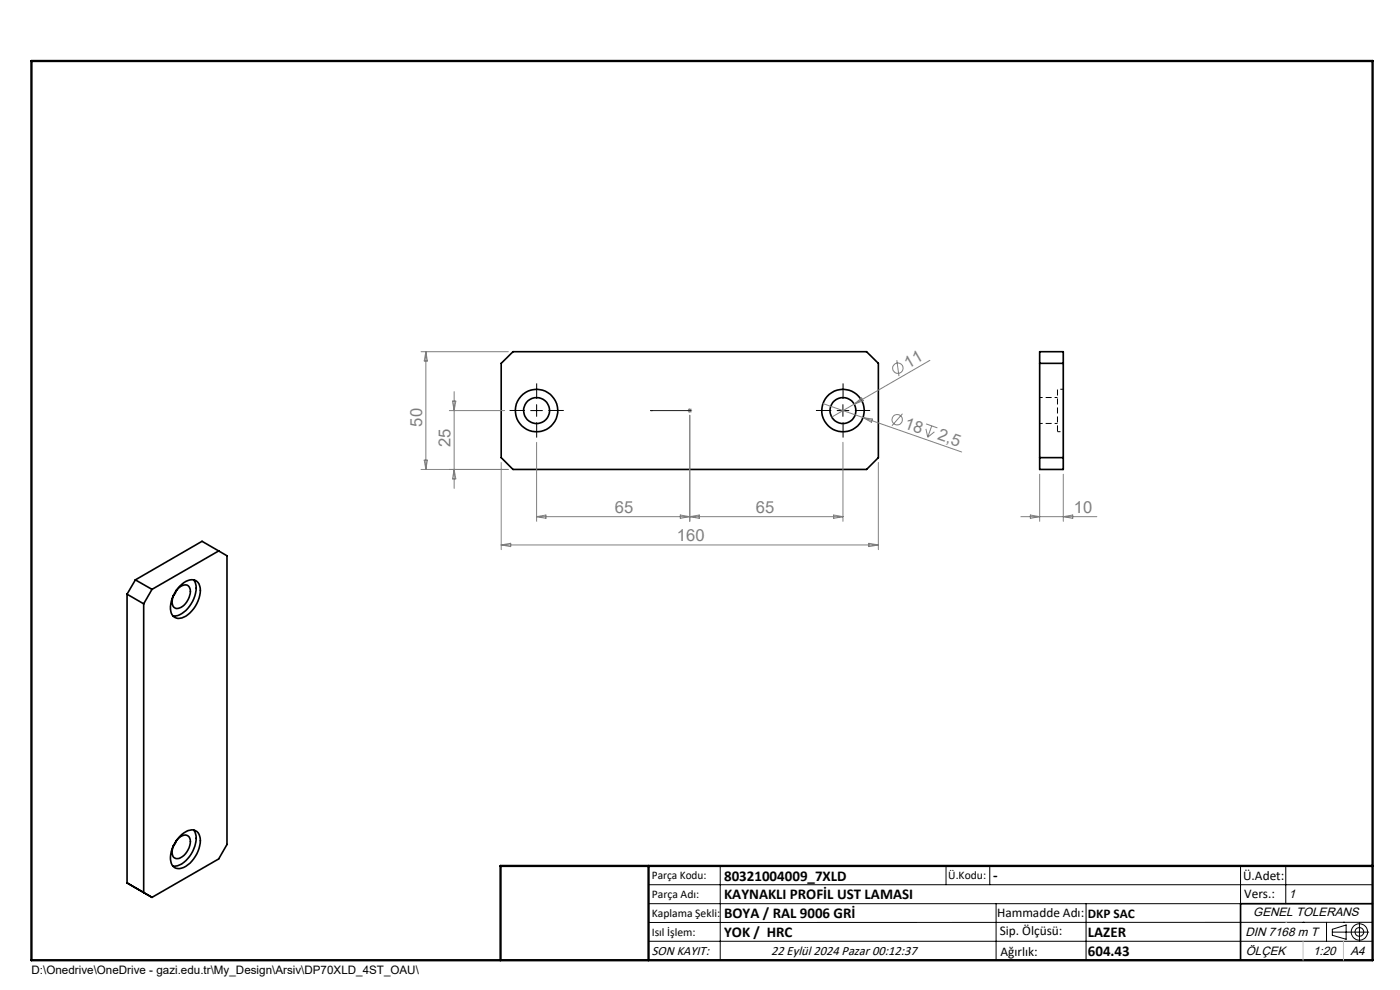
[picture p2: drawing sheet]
<svg xmlns="http://www.w3.org/2000/svg" width="297mm" height="210mm" viewBox="0 0 297 210" stroke-linecap="round" stroke-linejoin="round" font-family="sans-serif">
<g fill="none" stroke="#000" stroke-width=".35">
<path d="M106.3 77.1l2.5-2.5h75l2.5 2.5v20l-2.5 2.5h-75l-2.5-2.5zM220.6 74.6h5v25h-5zM220.6 77.1h5M220.6 97.1h5M46.4 116.9l-14.2 8.1M27 126l3.5 2.1M28.7 123l14.2-8.2 5.3 3.1v61.2l-1.8 3.1-14.2 8.2-5.2-3.1v-61.3M28.7 123l-1.7 3M28.7 123l3.5 2M30.5 128.1v61.2M32.2 125l-1.7 3.1M37.3 125.4a2.24 2.24 0 0 1 2.6-1.2 2.94 2.94 0 0 1-.5 3.8 1.81 1.81 0 0 1-2.5 .8l-.4-.9 .3-1.7"/>
<path d="M37.5 125.2l-.7 1.2M38.1 124.3a2.93 2.93 0 0 1 3.7-1 3.3 3.3 0 0 1 .4 3.6 5.6 5.6 0 0 1-4.5 4.3 2.06 2.06 0 0 1-1.5-2.6 7.3 7.3 0 0 1 1.9-4.3zM41.1 123a4.3 4.3 0 0 1-.2 4.5 5.5 5.5 0 0 1-3.6 3.2l-.6-.1M37.3 178.4a2.4 2.4 0 0 1 2.4-1.2 1.9 1.9 0 0 1 .4 2.6 3.2 3.2 0 0 1-2.7 2.3 1.74 1.74 0 0 1-.7-2.4l.1-.4M37.5 178.3l-.7 1.2M38.6 177a2.47 2.47 0 0 1 3.4-.4 4.8 4.8 0 0 1-.5 5 4.2 4.2 0 0 1-4.1 2.6 2.45 2.45 0 0 1-1.2-3 7.4 7.4 0 0 1 2.4-4.2zM41.1 176.1a4.3 4.3 0 0 1-.2 4.5 4.9 4.9 0 0 1-4.2 3.1M291.2 191.7h-28v12"/>
<circle cx="113.8" cy="87.1" r="4.5"/>
<circle cx="113.8" cy="87.1" r="2.74"/>
<circle cx="178.8" cy="87.1" r="2.76"/>
<circle cx="178.8" cy="87.1" r="4.5"/>
</g>
<path d="M224.3 82.6v9" fill="none" stroke="#000" stroke-width=".21" stroke-dasharray="1.3 .6" stroke-dashoffset="-.1" stroke-linecap="butt"/>
<path d="M224.3 91.6h1.3M225.6 82.6h-1.3" fill="none" stroke="#000" stroke-width=".21" stroke-dasharray="1.3 .6" stroke-dashoffset=".6" stroke-linecap="butt"/>
<path d="M220.6 89.8h3.7M224.3 84.3h-3.7" fill="none" stroke="#000" stroke-width=".21" stroke-dasharray="1.3 .6" stroke-dashoffset=".7" stroke-linecap="butt"/>
<g fill="none" stroke="#808080" stroke-width=".21">
<path d="M89.3 74.6h18.5M90.3 74.6v25M90.3 74.6l.4 2h-.7zM190.3 76.4l.4 3.4M197.3 76.4l-16.1 9.3M89.3 99.6h18.5M90 97.6h.7l-.4 2zM95.3 87.1h11.8M96 85.1h.7l-.4 2zM96.3 83.1v20.5M96.3 99.6l.4 2h-.7zM106.3 98.1v18.5"/>
<path d="M113.8 93.8v16.8M145.8 87.1h1M146 86.7l.7 .7M146.3 88.1v22.5M146.3 86.6v1M146.7 86.7l-.7 .7M174.6 85.6l29.4 10.3M178.8 93.8v16.8M181.2 85.7l-4.7 2.8M181.2 85.7l1.6-1.3 .3 .6zM183.1 88.6l2 .3-.2 .7zM186.3 98.1v18.5"/>
<path d="M191.5 87.8l-2.3 2.5M196.4 91l.4 1.7M196.5 89.9l2.4 .9M197.7 90.3l-.9 2.4M198.2 91.6l-1.4 1.1M106.3 115.6h80M106.3 115.6l2-.4v.7zM113.8 109.6h65M113.8 109.6l2-.4v.8zM144.3 109.2l4 .8v-.8l-4 .8zM176.8 109.2l2 .4-2 .4zM184.3 115.2l2 .4-2 .3z"/>
<path d="M216.6 109.6h16.1M218.6 109.2l2 .4-2 .4zM220.6 100.6v10M225.6 100.6v10M225.6 109.6l2-.4v.8z"/>
<circle cx="190.5" cy="78.1" r="1.11"/>
<circle cx="190.3" cy="89" r="1.1"/>
</g>
<g fill="none" stroke="#000" stroke-width=".21">
<path d="M112.6 87.1h2.5M113.8 85.8v2.5M177.6 87.1h2.5M178.8 85.8v2.5M137.6 187.7h153.6M137.6 191.7h153.6M137.6 199.7h153.6M152.8 183.7v20M200.7 183.7v4M210 183.7v4M211.3 191.7v12M230.4 191.7v12"/>
<path d="M263.2 183.7v20M272.8 183.7v8M276.4 195.6h.1M281.4 195.6v4.1M282.6 197.7h7.8M282.6 197.1l3-.9v3l-3-.8zM285 195.6h.1M288.4 195.8v3.8M291.2 195.6l-153.6 .1"/>
<circle cx="288.4" cy="197.7" r="1.74"/>
<circle cx="288.4" cy="197.7" r=".93"/>
</g>
<path d="M138 87.1h.4h-.4M138 87.1h8.3M146.2 87.1h.2zM146.3 87.1h.1" fill="none" stroke="#00f" stroke-width=".21"/>
<path d="M111.3 87.1h-3.2M113.8 89.6v3.2M113.8 84.6v-3.3M116.3 87.1h3.3M176.3 87.1h-3.2M178.8 89.6v3.2M178.8 84.6v-3.3M181.3 87.1h3.3" fill="none" stroke="#000" stroke-width=".21" stroke-dasharray="15.2 1.3 1.3 1.3" stroke-linecap="butt"/>
<path d="M106.2 203.7h185" fill="none" stroke="#000" stroke-width=".25"/>
<path d="M6.7 12.9h284.5v190.8h-284.5zM137.6 183.7v20M291.2 183.7h-185v20" fill="none" stroke="#000" stroke-width=".5"/>
<path d="M272.8 195.6h.1M276.4 199.7v4M285 199.7v4" fill="none" stroke="#c0c0c0" stroke-width=".21"/>
<path d="M146.2 87.1h.2zM138 87.1h.4z" fill="#00f"/>
<g font-size="3.5" fill="#808080">
<text x="192.7" y="78.2" transform="rotate(-30 192.7 78.2)">11</text>
<text x="89.6" y="90.5" transform="rotate(-90 89.6 90.5)">50</text>
<text x="95.6" y="94.9" transform="rotate(-90 95.6 94.9)">25</text>
<text x="191.7" y="90.7" transform="rotate(19 191.7 90.7)">18</text>
<text x="198.7" y="93.2" transform="rotate(19 198.7 93.2)">2,5</text>
<text x="130.4" y="108.8">65</text>
<text x="160.4" y="108.8">65</text>
<text x="227.8" y="108.8">10</text>
<text x="143.6" y="114.8">160</text>
</g>
<g font-size="3.2">
<text x="153.6" y="186.8">80321004009_7XLD</text>
<text x="153.6" y="190.8">KAYNAKLI PROFİL UST LAMASI</text>
<text x="210.7" y="186.6">-</text>
<text x="153.6" y="194.8">BOYA / RAL 9006 GRİ</text>
<text x="153.6" y="198.8">YOK / HRC</text>
<text x="230.8" y="198.7">LAZER</text>
<text x="230.8" y="202.8">604.43</text>
</g>
<g font-size="2.8">
<text x="263.7" y="186.7">Ü.Adet:</text>
<text x="263.9" y="190.5">Vers.:</text>
<text x="211.5" y="194.5">Hammadde Adı:</text>
<text x="230.8" y="194.7">DKP SAC</text>
<text x="138.3" y="202.6">SON KAYIT:</text>
<text x="163.6" y="202.6">22 Eylül 2024 Pazar 00:12:37</text>
<text x="212.1" y="198.4">Sip. Ölçüsü:</text>
<text x="212.2" y="202.7">Ağırlık:</text>
</g>
<g font-size="2.6">
<text x="273.4" y="190.4">1</text>
<text x="265.9" y="194.4">GENEL TOLERANS</text>
<text x="264.2" y="198.5">DIN 7168 m T</text>
<text x="264.3" y="202.6">ÖLÇEK</text>
<text x="278.5" y="202.6">1:20</text>
<text x="286.5" y="202.6">A4</text>
</g>
<g font-size="2.5">
<text x="138.3" y="186.4">Parça Kodu:</text>
<text x="138.3" y="190.5">Parça Adı:</text>
<text x="201.2" y="186.5">Ü.Kodu:</text>
<text x="138.3" y="194.5">Kaplama Şekli:</text>
<text x="138.3" y="198.6">Isıl İşlem:</text>
<text x="6.7" y="206.7">D:\Onedrive\OneDrive - gazi.edu.tr\My_Design\Arsiv\DP70XLD_4ST_OAU\</text>
</g>
</svg>
